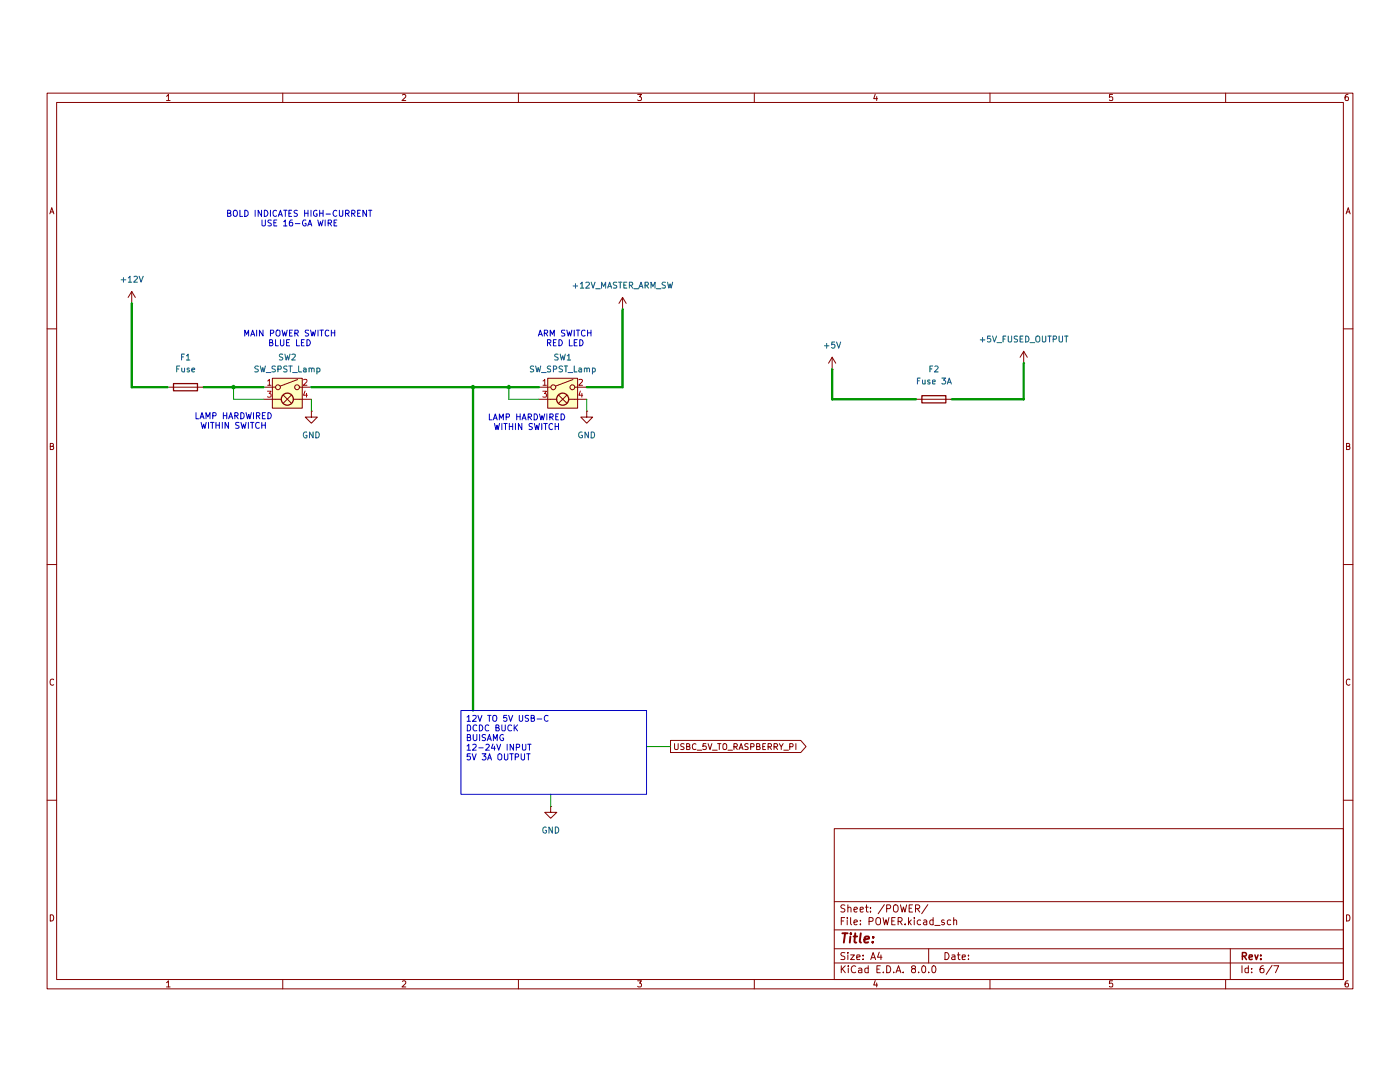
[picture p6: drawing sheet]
(kicad_sch
 (version 20231120)
 (generator "eeschema")
 (generator_version "8.0")
 (paper "A4")
 (lib_symbols
  (symbol "Device:Fuse"
   (pin_numbers hide)
   (pin_names
    (offset 0)) (exclude_from_sim no) (in_bom yes) (on_board yes)
   (property "Reference" "F" (at 2.032 0 90) (effects (font (size 1.27 1.27))))
   (property "Value" "Fuse" (at -1.905 0 90) (effects (font (size 1.27 1.27))))
   (property "Footprint" "" (at -1.778 0 90) (effects (font (size 1.27 1.27)) (hide yes)))
   (property "Datasheet" "~" (at 0 0 0) (effects (font (size 1.27 1.27)) (hide yes)))
   (property "Description" "Fuse" (at 0 0 0) (effects (font (size 1.27 1.27)) (hide yes)))
   (symbol "Fuse_0_1"
    (rectangle (start -0.762 -2.54) (end 0.762 2.54) (stroke (width 0.254) (type default)) (fill (type none)))
    (polyline (pts (xy 0 2.54) (xy 0 -2.54)) (stroke (width 0) (type default)) (fill (type none))))
   (symbol "Fuse_1_1"
    (pin passive line (at 0 3.81 270) (length 1.27) (name "~" (effects (font (size 1.27 1.27)))) (number "1" (effects (font (size 1.27 1.27)))))
    (pin passive line (at 0 -3.81 90) (length 1.27) (name "~" (effects (font (size 1.27 1.27)))) (number "2" (effects (font (size 1.27 1.27)))))))
  (symbol "Switch:SW_SPST_Lamp"
   (pin_names
    (offset 1.016) hide) (exclude_from_sim no) (in_bom yes) (on_board yes)
   (property "Reference" "SW" (at 0 6.35 0) (effects (font (size 1.27 1.27))))
   (property "Value" "SW_SPST_Lamp" (at 0 -3.81 0) (effects (font (size 1.27 1.27))))
   (property "Footprint" "" (at 0 7.62 0) (effects (font (size 1.27 1.27)) (hide yes)))
   (property "Datasheet" "~" (at 0 -6.35 0) (effects (font (size 1.27 1.27)) (hide yes)))
   (property "Description" "Single Pole Single Throw (SPST) switch with signal lamp, generic" (at 0 0 0) (effects (font (size 1.27 1.27)) (hide yes)))
   (symbol "SW_SPST_Lamp_0_1"
    (circle (center -2.032 2.54) (radius 0.508) (stroke (width 0) (type default)) (fill (type none)))
    (polyline (pts (xy -2.54 0) (xy -1.27 0)) (stroke (width 0) (type default)) (fill (type none)))
    (polyline (pts (xy -1.524 2.794) (xy 2.159 4.191)) (stroke (width 0) (type default)) (fill (type none)))
    (polyline (pts (xy -0.889 -0.889) (xy 0.889 0.889)) (stroke (width 0) (type default)) (fill (type none)))
    (polyline (pts (xy 0.889 -0.889) (xy -0.889 0.889)) (stroke (width 0) (type default)) (fill (type none)))
    (polyline (pts (xy 2.54 0) (xy 1.27 0)) (stroke (width 0) (type default)) (fill (type none)))
    (circle (center 0 0) (radius 1.27) (stroke (width 0.254) (type default)) (fill (type none)))
    (circle (center 2.032 2.54) (radius 0.508) (stroke (width 0) (type default)) (fill (type none)))
    (pin passive line (at -5.08 2.54 0) (length 2.54) (name "1" (effects (font (size 1.27 1.27)))) (number "1" (effects (font (size 1.27 1.27)))))
    (pin passive line (at 5.08 2.54 180) (length 2.54) (name "2" (effects (font (size 1.27 1.27)))) (number "2" (effects (font (size 1.27 1.27)))))
    (pin passive line (at -5.08 0 0) (length 2.54) (name "L" (effects (font (size 1.27 1.27)))) (number "3" (effects (font (size 1.27 1.27)))))
    (pin passive line (at 5.08 0 180) (length 2.54) (name "L" (effects (font (size 1.27 1.27)))) (number "4" (effects (font (size 1.27 1.27))))))
   (symbol "SW_SPST_Lamp_1_1"
    (rectangle (start -3.175 4.445) (end 3.175 -1.905) (stroke (width 0) (type default)) (fill (type background)))))
  (symbol "power:+12V"
   (power)
   (pin_numbers hide)
   (pin_names
    (offset 0) hide) (exclude_from_sim no) (in_bom yes) (on_board yes)
   (property "Reference" "#PWR" (at 0 -3.81 0) (effects (font (size 1.27 1.27)) (hide yes)))
   (property "Value" "+12V" (at 0 3.556 0) (effects (font (size 1.27 1.27))))
   (property "Footprint" "" (at 0 0 0) (effects (font (size 1.27 1.27)) (hide yes)))
   (property "Datasheet" "" (at 0 0 0) (effects (font (size 1.27 1.27)) (hide yes)))
   (property "Description" "Power symbol creates a global label with name \"+12V\"" (at 0 0 0) (effects (font (size 1.27 1.27)) (hide yes)))
   (symbol "+12V_0_1"
    (polyline (pts (xy -0.762 1.27) (xy 0 2.54)) (stroke (width 0) (type default)) (fill (type none)))
    (polyline (pts (xy 0 0) (xy 0 2.54)) (stroke (width 0) (type default)) (fill (type none)))
    (polyline (pts (xy 0 2.54) (xy 0.762 1.27)) (stroke (width 0) (type default)) (fill (type none))))
   (symbol "+12V_1_1"
    (pin power_in line (at 0 0 90) (length 0) (name "~" (effects (font (size 1.27 1.27)))) (number "1" (effects (font (size 1.27 1.27)))))))
  (symbol "power:+5V"
   (power)
   (pin_numbers hide)
   (pin_names
    (offset 0) hide) (exclude_from_sim no) (in_bom yes) (on_board yes)
   (property "Reference" "#PWR" (at 0 -3.81 0) (effects (font (size 1.27 1.27)) (hide yes)))
   (property "Value" "+5V" (at 0 3.556 0) (effects (font (size 1.27 1.27))))
   (property "Footprint" "" (at 0 0 0) (effects (font (size 1.27 1.27)) (hide yes)))
   (property "Datasheet" "" (at 0 0 0) (effects (font (size 1.27 1.27)) (hide yes)))
   (property "Description" "Power symbol creates a global label with name \"+5V\"" (at 0 0 0) (effects (font (size 1.27 1.27)) (hide yes)))
   (symbol "+5V_0_1"
    (polyline (pts (xy -0.762 1.27) (xy 0 2.54)) (stroke (width 0) (type default)) (fill (type none)))
    (polyline (pts (xy 0 0) (xy 0 2.54)) (stroke (width 0) (type default)) (fill (type none)))
    (polyline (pts (xy 0 2.54) (xy 0.762 1.27)) (stroke (width 0) (type default)) (fill (type none))))
   (symbol "+5V_1_1"
    (pin power_in line (at 0 0 90) (length 0) (name "~" (effects (font (size 1.27 1.27)))) (number "1" (effects (font (size 1.27 1.27)))))))
  (symbol "power:GND"
   (power)
   (pin_numbers hide)
   (pin_names
    (offset 0) hide) (exclude_from_sim no) (in_bom yes) (on_board yes)
   (property "Reference" "#PWR" (at 0 -6.35 0) (effects (font (size 1.27 1.27)) (hide yes)))
   (property "Value" "GND" (at 0 -3.81 0) (effects (font (size 1.27 1.27))))
   (property "Footprint" "" (at 0 0 0) (effects (font (size 1.27 1.27)) (hide yes)))
   (property "Datasheet" "" (at 0 0 0) (effects (font (size 1.27 1.27)) (hide yes)))
   (property "Description" "Power symbol creates a global label with name \"GND\" , ground" (at 0 0 0) (effects (font (size 1.27 1.27)) (hide yes)))
   (symbol "GND_0_1"
    (polyline (pts (xy 0 0) (xy 0 -1.27) (xy 1.27 -1.27) (xy 0 -2.54) (xy -1.27 -1.27) (xy 0 -1.27)) (stroke (width 0) (type default)) (fill (type none))))
   (symbol "GND_1_1"
    (pin power_in line (at 0 0 270) (length 0) (name "~" (effects (font (size 1.27 1.27)))) (number "1" (effects (font (size 1.27 1.27))))))))
 (junction
  (at 107.95 72.39)
  (diameter 0)
  (color 0 0 0 0))
 (junction
  (at 100.33 72.39)
  (diameter 0)
  (color 0 0 0 0))
 (junction
  (at 49.53 72.39)
  (diameter 0)
  (color 0 0 0 0))
 (wire
  (pts (xy 176.53 68.58) (xy 176.53 74.93))
  (stroke (width 0.508) (type default)))
 (wire
  (pts (xy 124.46 74.93) (xy 124.46 77.47))
  (stroke (width 0) (type default)))
 (wire
  (pts (xy 55.88 72.39) (xy 49.53 72.39))
  (stroke (width 0.508) (type default)))
 (wire
  (pts (xy 49.53 72.39) (xy 43.18 72.39))
  (stroke (width 0.508) (type default)))
 (wire
  (pts (xy 66.04 72.39) (xy 100.33 72.39))
  (stroke (width 0.508) (type default)))
 (wire
  (pts (xy 132.08 72.39) (xy 132.08 55.88))
  (stroke (width 0.508) (type default)))
 (wire
  (pts (xy 55.88 74.93) (xy 49.53 74.93))
  (stroke (width 0) (type default)))
 (wire
  (pts (xy 100.33 72.39) (xy 107.95 72.39))
  (stroke (width 0.508) (type default)))
 (wire
  (pts (xy 107.95 72.39) (xy 114.3 72.39))
  (stroke (width 0.508) (type default)))
 (wire
  (pts (xy 27.94 72.39) (xy 27.94 54.61))
  (stroke (width 0.508) (type default)))
 (wire
  (pts (xy 137.16 148.59) (xy 142.24 148.59))
  (stroke (width 0) (type default)))
 (wire
  (pts (xy 114.3 74.93) (xy 107.95 74.93))
  (stroke (width 0) (type default)))
 (wire
  (pts (xy 27.94 72.39) (xy 35.56 72.39))
  (stroke (width 0.508) (type default)))
 (wire
  (pts (xy 124.46 72.39) (xy 132.08 72.39))
  (stroke (width 0.508) (type default)))
 (wire
  (pts (xy 217.17 74.93) (xy 217.17 67.31))
  (stroke (width 0.508) (type default)))
 (wire
  (pts (xy 49.53 72.39) (xy 49.53 74.93))
  (stroke (width 0) (type default)))
 (wire
  (pts (xy 201.93 74.93) (xy 217.17 74.93))
  (stroke (width 0.508) (type default)))
 (wire
  (pts (xy 107.95 74.93) (xy 107.95 72.39))
  (stroke (width 0) (type default)))
 (wire
  (pts (xy 100.33 72.39) (xy 100.33 140.97))
  (stroke (width 0.508) (type default)))
 (wire
  (pts (xy 66.04 74.93) (xy 66.04 77.47))
  (stroke (width 0) (type default)))
 (wire
  (pts (xy 116.84 158.75) (xy 116.84 161.29))
  (stroke (width 0) (type default)))
 (wire
  (pts (xy 176.53 74.93) (xy 194.31 74.93))
  (stroke (width 0.508) (type default)))
 (text_box "12V TO 5V USB-C\nDCDC BUCK\nBUISAMG\n12-24V INPUT\n5V 3A OUTPUT"
  (exclude_from_sim no)
  (at 97.79 140.97 0)
  (size 39.37 17.78)
  (stroke (width 0) (type default))
  (fill (type none))
  (effects (font (size 1.27 1.27)) (justify left top)))
 (text "TODO: 5V 5A PREFERRED FOR PI"
  (exclude_from_sim no)
  (at 120.904 139.446 0)
  (effects (font (size 1.27 1.27))))
 (text "LAMP HARDWIRED\nWITHIN SWITCH"
  (exclude_from_sim no)
  (at 111.76 80.01 0)
  (effects (font (size 1.27 1.27))))
 (text "ARM SWITCH\nRED LED"
  (exclude_from_sim no)
  (at 119.888 62.23 0)
  (effects (font (size 1.27 1.27))))
 (text "MAIN POWER SWITCH\nBLUE LED"
  (exclude_from_sim no)
  (at 61.468 62.23 0)
  (effects (font (size 1.27 1.27))))
 (text "BOLD INDICATES HIGH-CURRENT\nUSE 16-GA WIRE"
  (exclude_from_sim no)
  (at 63.5 36.83 0)
  (effects (font (size 1.27 1.27))))
 (text "LAMP HARDWIRED\nWITHIN SWITCH"
  (exclude_from_sim no)
  (at 49.53 79.756 0)
  (effects (font (size 1.27 1.27))))
 (global_label "USBC_5V_TO_RASPBERRY_PI"
  (shape output)
  (at 142.24 148.59 0)
  (fields_autoplaced yes)
  (effects (font (size 1.27 1.27)) (justify left))
  (property "Intersheetrefs" "${INTERSHEET_REFS}" (at 164.1542 148.59 0) (effects (font (size 1.27 1.27)) (justify left) (hide yes))))
 (symbol
  (lib_id "Switch:SW_SPST_Lamp")
  (at 119.38 74.93 0)
  (unit 1)
  (exclude_from_sim no)
  (in_bom yes)
  (on_board yes)
  (dnp no)
  (fields_autoplaced yes)
  (property "Reference" "SW1" (at 119.38 66.04 0) (effects (font (size 1.27 1.27))))
  (property "Value" "SW_SPST_Lamp" (at 119.38 68.58 0) (effects (font (size 1.27 1.27))))
  (property "Footprint" "" (at 119.38 67.31 0) (effects (font (size 1.27 1.27)) (hide yes)))
  (property "Datasheet" "~" (at 119.38 81.28 0) (effects (font (size 1.27 1.27)) (hide yes)))
  (property "Description" "Single Pole Single Throw (SPST) switch with signal lamp, generic" (at 119.38 74.93 0) (effects (font (size 1.27 1.27)) (hide yes)))
  (pin "4")
  (pin "1")
  (pin "2")
  (pin "3"))
 (symbol
  (lib_id "Device:Fuse")
  (at 198.12 74.93 270)
  (unit 1)
  (exclude_from_sim no)
  (in_bom yes)
  (on_board yes)
  (dnp no)
  (fields_autoplaced yes)
  (property "Reference" "F2" (at 198.12 68.58 90) (effects (font (size 1.27 1.27))))
  (property "Value" "Fuse 3A" (at 198.12 71.12 90) (effects (font (size 1.27 1.27))))
  (property "Footprint" "" (at 198.12 73.152 90) (effects (font (size 1.27 1.27)) (hide yes)))
  (property "Datasheet" "~" (at 198.12 74.93 0) (effects (font (size 1.27 1.27)) (hide yes)))
  (property "Description" "Fuse" (at 198.12 74.93 0) (effects (font (size 1.27 1.27)) (hide yes)))
  (pin "1")
  (pin "2"))
 (symbol
  (lib_id "power:GND")
  (at 66.04 77.47 0)
  (unit 1)
  (exclude_from_sim no)
  (in_bom yes)
  (on_board yes)
  (dnp no)
  (fields_autoplaced yes)
  (property "Reference" "#PWR038" (at 66.04 83.82 0) (effects (font (size 1.27 1.27)) (hide yes)))
  (property "Value" "GND" (at 66.04 82.55 0) (effects (font (size 1.27 1.27))))
  (property "Footprint" "" (at 66.04 77.47 0) (effects (font (size 1.27 1.27)) (hide yes)))
  (property "Datasheet" "" (at 66.04 77.47 0) (effects (font (size 1.27 1.27)) (hide yes)))
  (property "Description" "Power symbol creates a global label with name \"GND\" , ground" (at 66.04 77.47 0) (effects (font (size 1.27 1.27)) (hide yes)))
  (pin "1"))
 (symbol
  (lib_id "power:GND")
  (at 116.84 161.29 0)
  (unit 1)
  (exclude_from_sim no)
  (in_bom yes)
  (on_board yes)
  (dnp no)
  (fields_autoplaced yes)
  (property "Reference" "#PWR044" (at 116.84 167.64 0) (effects (font (size 1.27 1.27)) (hide yes)))
  (property "Value" "GND" (at 116.84 166.37 0) (effects (font (size 1.27 1.27))))
  (property "Footprint" "" (at 116.84 161.29 0) (effects (font (size 1.27 1.27)) (hide yes)))
  (property "Datasheet" "" (at 116.84 161.29 0) (effects (font (size 1.27 1.27)) (hide yes)))
  (property "Description" "Power symbol creates a global label with name \"GND\" , ground" (at 116.84 161.29 0) (effects (font (size 1.27 1.27)) (hide yes)))
  (pin "1"))
 (symbol
  (lib_id "Device:Fuse")
  (at 39.37 72.39 270)
  (unit 1)
  (exclude_from_sim no)
  (in_bom yes)
  (on_board yes)
  (dnp no)
  (fields_autoplaced yes)
  (property "Reference" "F1" (at 39.37 66.04 90) (effects (font (size 1.27 1.27))))
  (property "Value" "Fuse" (at 39.37 68.58 90) (effects (font (size 1.27 1.27))))
  (property "Footprint" "" (at 39.37 70.612 90) (effects (font (size 1.27 1.27)) (hide yes)))
  (property "Datasheet" "~" (at 39.37 72.39 0) (effects (font (size 1.27 1.27)) (hide yes)))
  (property "Description" "Fuse" (at 39.37 72.39 0) (effects (font (size 1.27 1.27)) (hide yes)))
  (pin "1")
  (pin "2"))
 (symbol
  (lib_id "power:+12V")
  (at 27.94 54.61 0)
  (unit 1)
  (exclude_from_sim no)
  (in_bom yes)
  (on_board yes)
  (dnp no)
  (fields_autoplaced yes)
  (property "Reference" "#PWR036" (at 27.94 58.42 0) (effects (font (size 1.27 1.27)) (hide yes)))
  (property "Value" "+12V" (at 27.94 49.53 0) (effects (font (size 1.27 1.27))))
  (property "Footprint" "" (at 27.94 54.61 0) (effects (font (size 1.27 1.27)) (hide yes)))
  (property "Datasheet" "" (at 27.94 54.61 0) (effects (font (size 1.27 1.27)) (hide yes)))
  (property "Description" "Power symbol creates a global label with name \"+12V\"" (at 27.94 54.61 0) (effects (font (size 1.27 1.27)) (hide yes)))
  (pin "1"))
 (symbol
  (lib_id "power:+12V")
  (at 132.08 55.88 0)
  (unit 1)
  (exclude_from_sim no)
  (in_bom yes)
  (on_board yes)
  (dnp no)
  (fields_autoplaced yes)
  (property "Reference" "#PWR045" (at 132.08 59.69 0) (effects (font (size 1.27 1.27)) (hide yes)))
  (property "Value" "+12V_MASTER_ARM_SW" (at 132.08 50.8 0) (effects (font (size 1.27 1.27))))
  (property "Footprint" "" (at 132.08 55.88 0) (effects (font (size 1.27 1.27)) (hide yes)))
  (property "Datasheet" "" (at 132.08 55.88 0) (effects (font (size 1.27 1.27)) (hide yes)))
  (property "Description" "Power symbol creates a global label with name \"+12V\"" (at 132.08 55.88 0) (effects (font (size 1.27 1.27)) (hide yes)))
  (pin "1"))
 (symbol
  (lib_id "power:+5V")
  (at 176.53 68.58 0)
  (unit 1)
  (exclude_from_sim no)
  (in_bom yes)
  (on_board yes)
  (dnp no)
  (fields_autoplaced yes)
  (property "Reference" "#PWR037" (at 176.53 72.39 0) (effects (font (size 1.27 1.27)) (hide yes)))
  (property "Value" "+5V" (at 176.53 63.5 0) (effects (font (size 1.27 1.27))))
  (property "Footprint" "" (at 176.53 68.58 0) (effects (font (size 1.27 1.27)) (hide yes)))
  (property "Datasheet" "" (at 176.53 68.58 0) (effects (font (size 1.27 1.27)) (hide yes)))
  (property "Description" "Power symbol creates a global label with name \"+5V\"" (at 176.53 68.58 0) (effects (font (size 1.27 1.27)) (hide yes)))
  (pin "1"))
 (symbol
  (lib_id "power:GND")
  (at 124.46 77.47 0)
  (unit 1)
  (exclude_from_sim no)
  (in_bom yes)
  (on_board yes)
  (dnp no)
  (fields_autoplaced yes)
  (property "Reference" "#PWR043" (at 124.46 83.82 0) (effects (font (size 1.27 1.27)) (hide yes)))
  (property "Value" "GND" (at 124.46 82.55 0) (effects (font (size 1.27 1.27))))
  (property "Footprint" "" (at 124.46 77.47 0) (effects (font (size 1.27 1.27)) (hide yes)))
  (property "Datasheet" "" (at 124.46 77.47 0) (effects (font (size 1.27 1.27)) (hide yes)))
  (property "Description" "Power symbol creates a global label with name \"GND\" , ground" (at 124.46 77.47 0) (effects (font (size 1.27 1.27)) (hide yes)))
  (pin "1"))
 (symbol
  (lib_id "Switch:SW_SPST_Lamp")
  (at 60.96 74.93 0)
  (unit 1)
  (exclude_from_sim no)
  (in_bom yes)
  (on_board yes)
  (dnp no)
  (fields_autoplaced yes)
  (property "Reference" "SW2" (at 60.96 66.04 0) (effects (font (size 1.27 1.27))))
  (property "Value" "SW_SPST_Lamp" (at 60.96 68.58 0) (effects (font (size 1.27 1.27))))
  (property "Footprint" "" (at 60.96 67.31 0) (effects (font (size 1.27 1.27)) (hide yes)))
  (property "Datasheet" "~" (at 60.96 81.28 0) (effects (font (size 1.27 1.27)) (hide yes)))
  (property "Description" "Single Pole Single Throw (SPST) switch with signal lamp, generic" (at 60.96 74.93 0) (effects (font (size 1.27 1.27)) (hide yes)))
  (pin "4")
  (pin "1")
  (pin "2")
  (pin "3"))
 (symbol
  (lib_id "power:+5V")
  (at 217.17 67.31 0)
  (unit 1)
  (exclude_from_sim no)
  (in_bom yes)
  (on_board yes)
  (dnp no)
  (fields_autoplaced yes)
  (property "Reference" "#PWR046" (at 217.17 71.12 0) (effects (font (size 1.27 1.27)) (hide yes)))
  (property "Value" "+5V_FUSED_OUTPUT" (at 217.17 62.23 0) (effects (font (size 1.27 1.27))))
  (property "Footprint" "" (at 217.17 67.31 0) (effects (font (size 1.27 1.27)) (hide yes)))
  (property "Datasheet" "" (at 217.17 67.31 0) (effects (font (size 1.27 1.27)) (hide yes)))
  (property "Description" "Power symbol creates a global label with name \"+5V\"" (at 217.17 67.31 0) (effects (font (size 1.27 1.27)) (hide yes)))
  (pin "1")))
